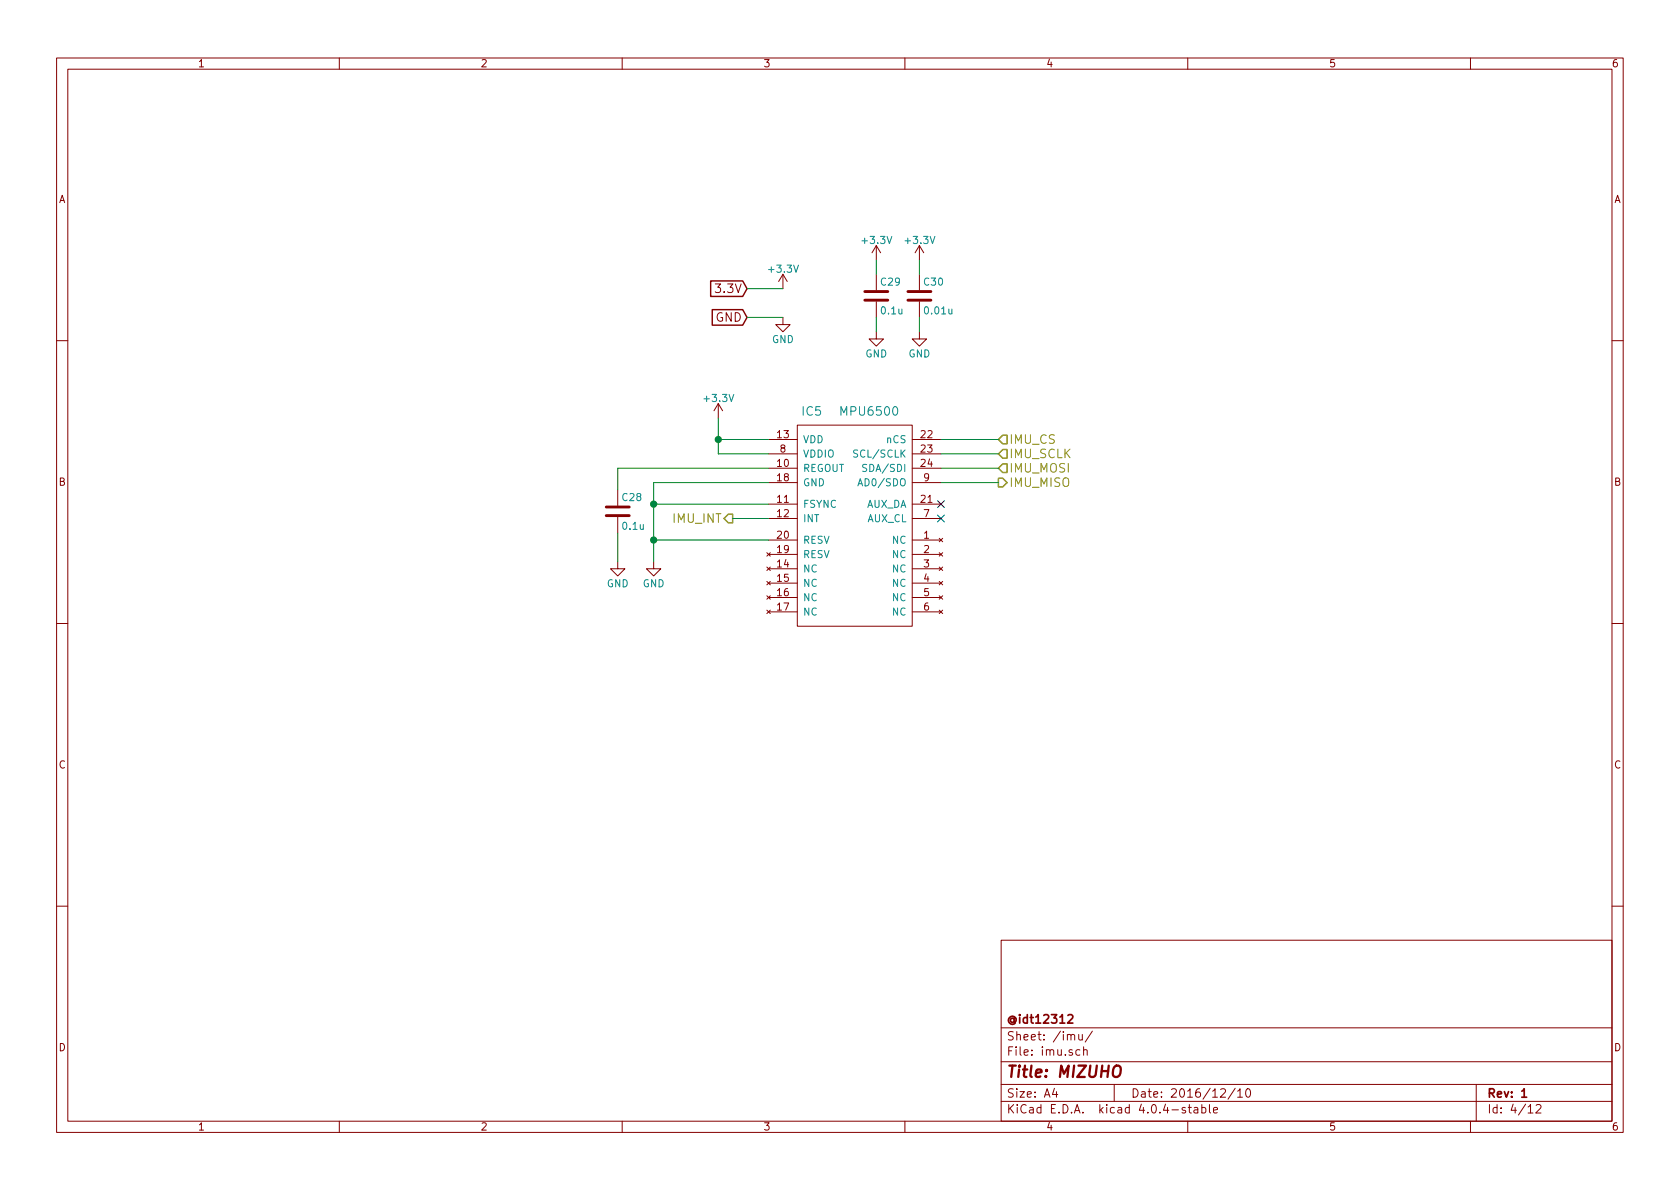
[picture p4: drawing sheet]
EESchema Schematic File Version 2
LIBS:74xgxx
LIBS:74xx
LIBS:ac-dc
LIBS:actel
LIBS:adc-dac
LIBS:Altera
LIBS:analog_devices
LIBS:analog_switches
LIBS:atmel
LIBS:audio
LIBS:battery_management
LIBS:bbd
LIBS:brooktre
LIBS:cmos_ieee
LIBS:cmos4000
LIBS:conn
LIBS:contrib
LIBS:cypress
LIBS:dc-dc
LIBS:device
LIBS:digital-audio
LIBS:diode
LIBS:display
LIBS:dsp
LIBS:elec-unifil
LIBS:ESD_Protection
LIBS:ftdi
LIBS:gennum
LIBS:graphic
LIBS:hc11
LIBS:intel
LIBS:interface
LIBS:ir
LIBS:Lattice
LIBS:linear
LIBS:logo
LIBS:maxim
LIBS:memory
LIBS:microchip_dspic33dsc
LIBS:microchip_pic10mcu
LIBS:microchip_pic12mcu
LIBS:microchip_pic16mcu
LIBS:microchip_pic18mcu
LIBS:microchip_pic32mcu
LIBS:microchip
LIBS:microcontrollers
LIBS:motor_drivers
LIBS:motorola
LIBS:msp430
LIBS:nordicsemi
LIBS:nxp_armmcu
LIBS:onsemi
LIBS:opto
LIBS:Oscillators
LIBS:philips
LIBS:Power_Management
LIBS:power
LIBS:powerint
LIBS:pspice
LIBS:references
LIBS:regul
LIBS:relays
LIBS:rfcom
LIBS:sensors
LIBS:silabs
LIBS:siliconi
LIBS:stm8
LIBS:stm32
LIBS:supertex
LIBS:switches
LIBS:texas
LIBS:transf
LIBS:transistors
LIBS:ttl_ieee
LIBS:valves
LIBS:video
LIBS:Worldsemi
LIBS:Xicor
LIBS:xilinx
LIBS:Zilog
LIBS:micromouse2016
LIBS:micromouse2016-cache
EELAYER 25 0
EELAYER END
$Descr A4 11693 8268
encoding utf-8
Sheet 4 12
Title "MIZUHO"
Date "2016/12/10"
Rev "1"
Comp "@idt12312"
Comment1 ""
Comment2 ""
Comment3 ""
Comment4 ""
$EndDescr
$Comp
L MPU6500 IC5
U 1 1
P 5950 3700
F 0 "IC5" H 5650 4550 60  0000 C CNN
F 1 "MPU6500" H 6050 4550 60  0000 C CNN
F 2 "micromouse2016:QFN-24-1EP_3x3mm_Pitch0.4mm_HandSolder" H 5600 3950 60  0001 C CNN
F 3 "" H 5600 3950 60  0001 C CNN
	1    5950 3700
	1    0    0    -1  
$EndComp
$Comp
L +3.3V #PWR051
U 1 1
P 5450 2000
F 0 "#PWR051" H 5450 1850 50  0001 C CNN
F 1 "+3.3V" H 5450 2140 50  0000 C CNN
F 2 "" H 5450 2000 50  0000 C CNN
F 3 "" H 5450 2000 50  0000 C CNN
	1    5450 2000
	1    0    0    -1  
$EndComp
$Comp
L GND #PWR052
U 1 1
P 5450 2200
F 0 "#PWR052" H 5450 1950 50  0001 C CNN
F 1 "GND" H 5450 2050 50  0000 C CNN
F 2 "" H 5450 2200 50  0000 C CNN
F 3 "" H 5450 2200 50  0000 C CNN
	1    5450 2200
	1    0    0    -1  
$EndComp
Text GLabel 5200 2000 0    60   Input ~ 0
3.3V
Text GLabel 5200 2200 0    60   Input ~ 0
GND
Text HLabel 6950 3050 2    60   Input ~ 0
IMU_CS
Text HLabel 6950 3150 2    60   Input ~ 0
IMU_SCLK
Text HLabel 6950 3250 2    60   Input ~ 0
IMU_MOSI
Text HLabel 6950 3350 2    60   Output ~ 0
IMU_MISO
Text HLabel 5100 3600 0    60   Output ~ 0
IMU_INT
$Comp
L GND #PWR053
U 1 1
P 4550 3900
F 0 "#PWR053" H 4550 3650 50  0001 C CNN
F 1 "GND" H 4550 3750 50  0000 C CNN
F 2 "" H 4550 3900 50  0000 C CNN
F 3 "" H 4550 3900 50  0000 C CNN
	1    4550 3900
	1    0    0    -1  
$EndComp
Wire Wire Line
	5200 2000 5450 2000
Wire Wire Line
	5200 2200 5450 2200
Wire Wire Line
	5100 3600 5350 3600
Wire Wire Line
	6550 3050 6950 3050
Wire Wire Line
	6950 3150 6550 3150
Wire Wire Line
	6550 3250 6950 3250
Wire Wire Line
	6950 3350 6550 3350
Wire Wire Line
	4550 3350 4550 3900
Wire Wire Line
	4550 3500 5350 3500
Wire Wire Line
	5350 3750 4550 3750
Connection ~ 4550 3750
Wire Wire Line
	5350 3350 4550 3350
Connection ~ 4550 3500
$Comp
L C C28
U 1 1
P 4300 3550
F 0 "C28" H 4325 3650 50  0000 L CNN
F 1 "0.1u" H 4325 3450 50  0000 L CNN
F 2 "Capacitors_SMD:C_0603" H 4338 3400 50  0001 C CNN
F 3 "" H 4300 3550 50  0000 C CNN
	1    4300 3550
	1    0    0    -1  
$EndComp
Wire Wire Line
	5350 3250 4300 3250
Wire Wire Line
	4300 3250 4300 3400
$Comp
L GND #PWR054
U 1 1
P 4300 3900
F 0 "#PWR054" H 4300 3650 50  0001 C CNN
F 1 "GND" H 4300 3750 50  0000 C CNN
F 2 "" H 4300 3900 50  0000 C CNN
F 3 "" H 4300 3900 50  0000 C CNN
	1    4300 3900
	1    0    0    -1  
$EndComp
Wire Wire Line
	4300 3900 4300 3700
$Comp
L +3.3V #PWR055
U 1 1
P 5000 2900
F 0 "#PWR055" H 5000 2750 50  0001 C CNN
F 1 "+3.3V" H 5000 3040 50  0000 C CNN
F 2 "" H 5000 2900 50  0000 C CNN
F 3 "" H 5000 2900 50  0000 C CNN
	1    5000 2900
	1    0    0    -1  
$EndComp
Wire Wire Line
	5000 2900 5000 3150
Wire Wire Line
	5000 3150 5350 3150
Wire Wire Line
	5350 3050 5000 3050
Connection ~ 5000 3050
$Comp
L C C29
U 1 1
P 6100 2050
F 0 "C29" H 6125 2150 50  0000 L CNN
F 1 "0.1u" H 6125 1950 50  0000 L CNN
F 2 "Capacitors_SMD:C_0603" H 6138 1900 50  0001 C CNN
F 3 "" H 6100 2050 50  0000 C CNN
	1    6100 2050
	1    0    0    -1  
$EndComp
$Comp
L GND #PWR056
U 1 1
P 6100 2300
F 0 "#PWR056" H 6100 2050 50  0001 C CNN
F 1 "GND" H 6100 2150 50  0000 C CNN
F 2 "" H 6100 2300 50  0000 C CNN
F 3 "" H 6100 2300 50  0000 C CNN
	1    6100 2300
	1    0    0    -1  
$EndComp
Wire Wire Line
	6100 2300 6100 2200
$Comp
L C C30
U 1 1
P 6400 2050
F 0 "C30" H 6425 2150 50  0000 L CNN
F 1 "0.01u" H 6425 1950 50  0000 L CNN
F 2 "Capacitors_SMD:C_0603" H 6438 1900 50  0001 C CNN
F 3 "" H 6400 2050 50  0000 C CNN
	1    6400 2050
	1    0    0    -1  
$EndComp
$Comp
L GND #PWR057
U 1 1
P 6400 2300
F 0 "#PWR057" H 6400 2050 50  0001 C CNN
F 1 "GND" H 6400 2150 50  0000 C CNN
F 2 "" H 6400 2300 50  0000 C CNN
F 3 "" H 6400 2300 50  0000 C CNN
	1    6400 2300
	1    0    0    -1  
$EndComp
Wire Wire Line
	6400 2300 6400 2200
$Comp
L +3.3V #PWR058
U 1 1
P 6100 1800
F 0 "#PWR058" H 6100 1650 50  0001 C CNN
F 1 "+3.3V" H 6100 1940 50  0000 C CNN
F 2 "" H 6100 1800 50  0000 C CNN
F 3 "" H 6100 1800 50  0000 C CNN
	1    6100 1800
	1    0    0    -1  
$EndComp
$Comp
L +3.3V #PWR059
U 1 1
P 6400 1800
F 0 "#PWR059" H 6400 1650 50  0001 C CNN
F 1 "+3.3V" H 6400 1940 50  0000 C CNN
F 2 "" H 6400 1800 50  0000 C CNN
F 3 "" H 6400 1800 50  0000 C CNN
	1    6400 1800
	1    0    0    -1  
$EndComp
Wire Wire Line
	6400 1800 6400 1900
Wire Wire Line
	6100 1800 6100 1900
NoConn ~ 6550 3500
NoConn ~ 6550 3600
$EndSCHEMATC
